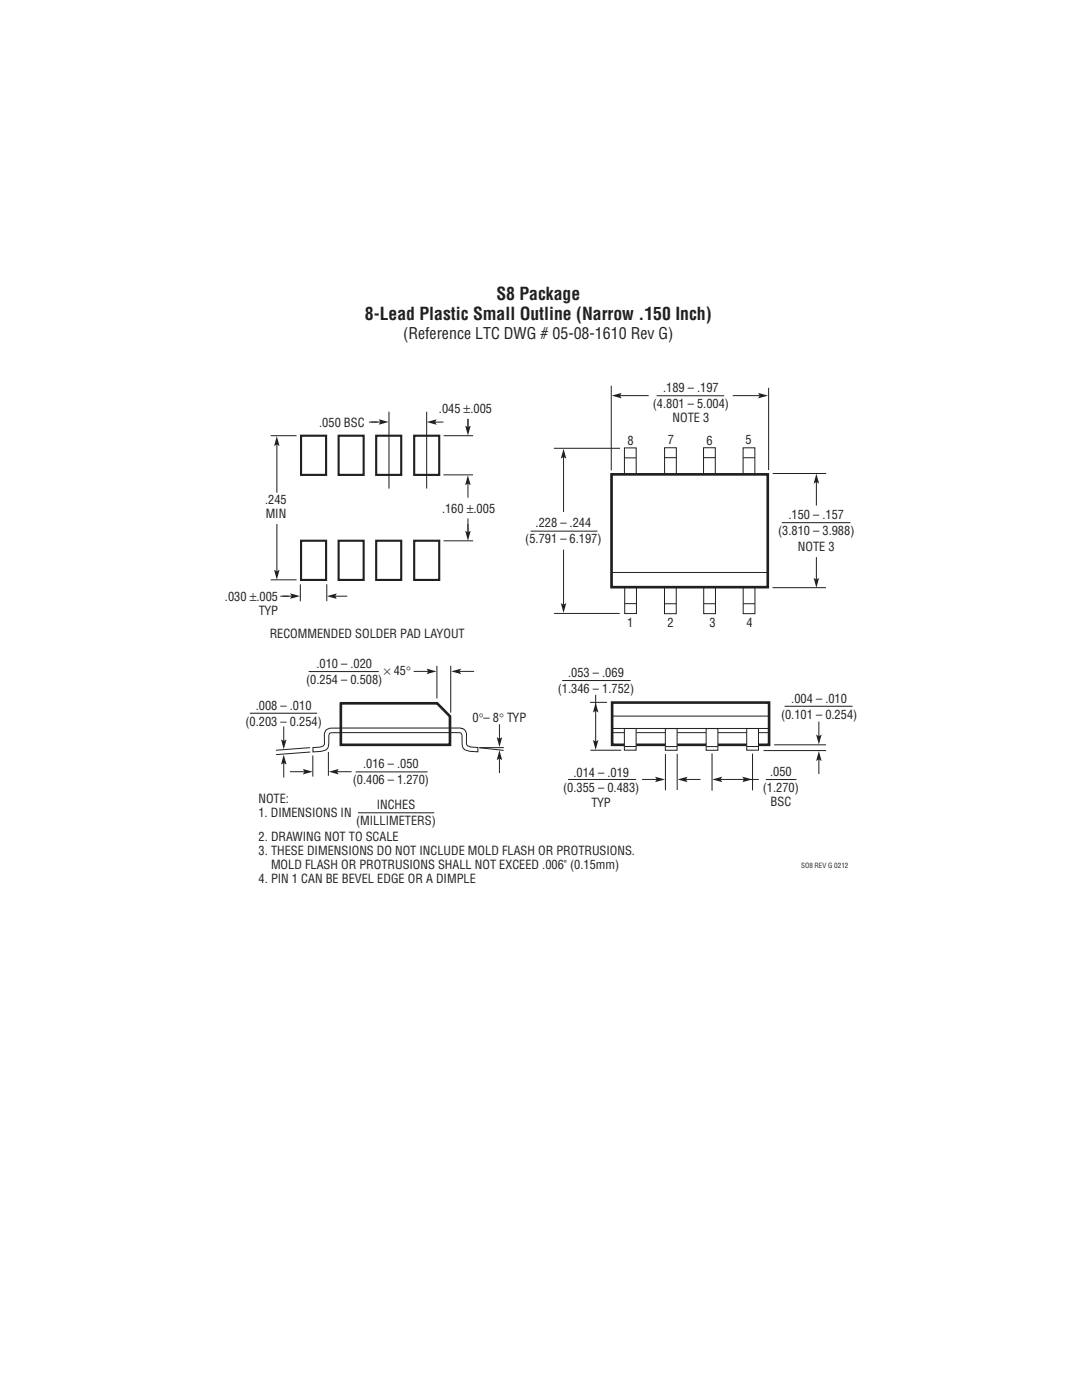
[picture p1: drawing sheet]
<svg xmlns="http://www.w3.org/2000/svg" width="216mm" height="279mm" viewBox="0 0 216 279" stroke-linecap="round" stroke-linejoin="round" font-family="sans-serif">
<!-- layer: Layer 1 -->
<path d="M68 140.4h19.2l2.6 2.6v5.6h-21.8zM122.1 140.2h31.4v8.4h-31.4z" fill="none" stroke="#231f20" stroke-width=".53"/>
<g fill="none" stroke="#231f20" stroke-width=".2">
<path d="M61.6 134h14M87.2 132.9v6.5M89.9 132.9v9.3M112.2 135.8h13.6M49.8 142.3h13.5M61.9 149.2l-6.8 .5M61.9 150.1l-6.8 .5M62.4 150.8v4.2M65.5 150.1v4.7M66.3 146.2h-.1a.5 .5 0 0 0-.6 .7M67.9 145.3h23.7a1.29 1.29 0 0 1 1.5 1.2v1.7a.95 .95 0 0 0 1.2 .9l1.1 .1v.8h-1.2a1.66 1.66 0 0 1-2-1.5v-1.9a.52 .52 0 0 0-.7-.4M68 145.3h-1.8a1.29 1.29 0 0 0-1.5 1.2v1.8a.95 .95 0 0 1-1.2 .8l-1.1 .1v.9l1.2-.1a1.66 1.66 0 0 0 2-1.5v-1.7"/>
<path d="M71 154.1h14.3M91.5 146.2h-25.2M95.6 149.2h4.9M95.7 149.2l4.8 .6M113.3 155.6h13.6M117.8 140.2h3.3M117.8 149.7h6.2M122.1 146.2h31.3M132.8 150.5v7.2M135.1 150.5v7.2M142.1 150.3v7.5M150.2 150.4v7.3"/>
<path d="M152.8 155.6h6.1M154.5 148.6h10.3M156.6 141h13.5"/>
</g>
<path d="M124.6 145.4h2.3v4.3h-2.3z" fill="#fff" stroke="#231f20" stroke-width=".2"/>
<path d="M122.1 142.9h31.3M124.6 149h2.3" fill="none" stroke="#231f20" stroke-width=".2"/>
<path d="M149 145.4h2.3v4.3h-2.3z" fill="#fff" stroke="#231f20" stroke-width=".2"/>
<path d="M149 149h2.3" fill="none" stroke="#231f20" stroke-width=".2"/>
<path d="M140.9 145.4h2.3v4.3h-2.3z" fill="#fff" stroke="#231f20" stroke-width=".2"/>
<path d="M140.9 149h2.3" fill="none" stroke="#231f20" stroke-width=".2"/>
<path d="M132.8 145.4h2.3v4.3h-2.3z" fill="#fff" stroke="#231f20" stroke-width=".2"/>
<path d="M82.5 134h3M122.1 145.4h31.3M132.8 149h2.3M152.4 149.8h12.4" fill="none" stroke="#231f20" stroke-width=".2"/>
<path d="M85.1 133.4l2 .6-2 .5 .3-.5z" fill="#231f20"/>
<path d="M91.6 134h3" fill="none" stroke="#231f20" stroke-width=".2"/>
<path d="M90 134l2-.6-.3 .6 .3 .5z" fill="#231f20"/>
<path d="M67.2 154h3" fill="none" stroke="#231f20" stroke-width=".2"/>
<path d="M65.6 154l2-.5-.3 .5 .3 .6z" fill="#231f20"/>
<path d="M57.8 154h3" fill="none" stroke="#231f20" stroke-width=".2"/>
<path d="M60.4 153.5l2 .5-2 .6 .3-.6z" fill="#231f20"/>
<path d="M56.6 152.2v3" fill="none" stroke="#231f20" stroke-width=".2"/>
<path d="M56.6 150.6l.6 2-.6-.3-.5 .3z" fill="#231f20"/>
<path d="M56.6 145v2.9" fill="none" stroke="#231f20" stroke-width=".2"/>
<path d="M56.1 147.6l.5 .3 .6-.3-.6 1.9z" fill="#231f20"/>
<path d="M99.7 151.3v3" fill="none" stroke="#231f20" stroke-width=".2"/>
<path d="M99.7 149.7l.5 2-.5-.3-.6 .3z" fill="#231f20"/>
<path d="M99.7 144.5v3" fill="none" stroke="#231f20" stroke-width=".2"/>
<path d="M99.1 147.1l.6 .3 .5-.3-.5 2z" fill="#231f20"/>
<path d="M118.9 138.7v9.8" fill="none" stroke="#231f20" stroke-width=".2"/>
<g fill="#231f20">
<path d="M118.9 140.2l.5 2-.5-.3-.6 .3z"/>
<path d="M118.3 147.7l.6 .3 .5-.3-.5 2z"/>
</g>
<path d="M128.1 155.6h3" fill="none" stroke="#231f20" stroke-width=".2"/>
<path d="M130.7 155l2 .6-2 .5 .3-.5z" fill="#231f20"/>
<path d="M136.8 155.6h3" fill="none" stroke="#231f20" stroke-width=".2"/>
<g fill="#231f20">
<path d="M135.2 155.6l2-.6-.3 .6 .3 .5z"/>
<path d="M148.1 155l2 .6-2 .5 .4-.5z"/>
</g>
<path d="M143.7 155.6h7.7" fill="none" stroke="#231f20" stroke-width=".2"/>
<path d="M142.1 155.6l2-.6-.3 .6 .3 .5z" fill="#231f20"/>
<path d="M163.4 151.5v3" fill="none" stroke="#231f20" stroke-width=".2"/>
<path d="M163.4 149.9l.5 2-.5-.3-.5 .3z" fill="#231f20"/>
<path d="M163.4 144v3" fill="none" stroke="#231f20" stroke-width=".2"/>
<path d="M162.9 146.6l.5 .3 .5-.3-.5 2z" fill="#231f20"/>
<path d="M122 114.3h31.2z" fill="#fff" stroke="#231f20" stroke-width=".2"/>
<path d="M122 94.7h31.2v22.5h-31.2z" fill="none" stroke="#231f20" stroke-width=".53"/>
<g fill="none" stroke="#231f20" stroke-width=".2">
<path d="M122 77v16.9M131 79h13.5M153.4 77.4v16.4M110.5 89.5h13.2M124.6 91.4h2.3M124.6 89.4h2.3v5.3h-2.3zM132.6 91.3h2.3M132.6 89.4h2.4v5.2h-2.4zM140.4 91.3h2.3M140.4 89.4h2.3v5.2h-2.3zM148.3 91.4h2.3M148.3 89.4h2.3v5.3h-2.3z"/>
<path d="M154.2 94.5h10.7M105.9 106h13.3M112.5 109.7v11M124.7 117.2h2.3v5.2h-2.3zM132.6 117.2h2.3v5.3h-2.3zM140.4 117.2h2.4v5.3h-2.4zM148.3 117.2h2.3v5.3h-2.3zM154.1 117.3h10.7M156 104.3h13.7M110.6 122.4h13M124.7 120.5h2.3M132.6 120.5h2.3"/>
<path d="M140.4 120.5h2.3M148.3 120.5h2.3"/>
</g>
<path d="M111.9 120.4l.5 .3 .6-.3-.6 1.9z" fill="#231f20"/>
<path d="M112.5 91.2v11" fill="none" stroke="#231f20" stroke-width=".2"/>
<path d="M112.4 89.5l.6 2-.6-.3-.5 .3z" fill="#231f20"/>
<path d="M162.9 111.2v4.5" fill="none" stroke="#231f20" stroke-width=".2"/>
<path d="M162.4 115.3l.5 .4 .5-.4-.5 2z" fill="#231f20"/>
<path d="M162.9 96.1v4.8" fill="none" stroke="#231f20" stroke-width=".2"/>
<path d="M162.9 94.5l.5 2-.5-.3-.5 .3z" fill="#231f20"/>
<path d="M146.2 79h5.4" fill="none" stroke="#231f20" stroke-width=".2"/>
<path d="M151.3 78.4l2 .6-2 .5 .3-.5z" fill="#231f20"/>
<path d="M123.7 79h5.7" fill="none" stroke="#231f20" stroke-width=".2"/>
<path d="M122 79l2-.6-.3 .6 .3 .5z" fill="#231f20"/>
<path d="M60.1 87h5v7.8h-5zM67.6 87h5v7.8h-5zM75.1 87h5v7.8h-5zM82.6 87h5v7.8h-5zM60.1 107.9h5v7.8h-5zM67.6 107.9h5v7.8h-5zM75.1 107.9h5v7.8h-5zM82.6 107.9h5v7.8h-5z" fill="none" stroke="#231f20" stroke-width=".42"/>
<path d="M54 87h5.2M54 115.7h5.2" fill="none" stroke="#231f20" stroke-width=".2"/>
<g fill="#231f20">
<path d="M54.7 113.7l.5 .3 .6-.3-.6 2z"/>
<path d="M55.2 87l.6 2-.6-.3-.5 .3z"/>
</g>
<path d="M55.2 88.4v9.9M88.5 94.8h5.9M55.2 104.6v9.5M88.5 107.9h5.9" fill="none" stroke="#231f20" stroke-width=".2"/>
<g fill="#231f20">
<path d="M92.8 105.9l.6 .3 .5-.3-.5 2z"/>
<path d="M93.4 94.8l.5 2-.5-.3-.6 .3z"/>
</g>
<path d="M88.5 87h5.9M93.4 96.2v3.1M93.4 103.5v2.8" fill="none" stroke="#231f20" stroke-width=".2"/>
<path d="M92.8 85l.6 .3 .5-.3-.5 1.9z" fill="#231f20"/>
<path d="M77.6 82.2v15.3M85.1 82.2v15.3M93.4 83.6v1.7" fill="none" stroke="#231f20" stroke-width=".2"/>
<g fill="#231f20">
<path d="M85.1 84.2l2-.5-.3 .5 .3 .6z"/>
<path d="M75.6 83.7l2 .5-2 .6 .3-.6z"/>
</g>
<path d="M74.1 84.2h2.1M75.3 84.2h-1.7M88.5 84.2h-1.7M59.9 116.6v3.4M65.2 116.6v3.4" fill="none" stroke="#231f20" stroke-width=".2"/>
<g fill="#231f20">
<path d="M65.2 119l2-.6-.3 .6 .3 .5z"/>
<path d="M57.9 118.4l2 .6-2 .5 .3-.5z"/>
</g>
<path d="M56.4 119h2.1M57.6 119h-1.7M69.3 119h-2.8M71.4 162.2h15.3" fill="none" stroke="#231f20" stroke-width=".2"/>
<g font-size="3.5" fill="#231f20">
<text x="99" y="59.9">S8 Package</text>
<text x="72.8" y="63.8">8-Lead Plastic Small Outline (Narrow .150 Inch)</text>
</g>
<text font-size="3.2" fill="#231f20" x="80.4" y="67.7">(Reference LTC DWG # 05-08-1610 Rev G)</text>
<g font-size="2.5" fill="#231f20">
<text x="87.6" y="82.4">.045 ±.005</text>
<text x="130.3" y="81.4">(4.801 – 5.004)</text>
<text x="132.3" y="78.3">.189 – .197</text>
<text x="63.7" y="85.2">.050 BSC</text>
<text x="125.2" y="88.7">8</text>
<text x="133.3" y="88.7">7</text>
<text x="134.2" y="84.3">NOTE 3</text>
<text x="141" y="88.8">6</text>
<text x="148.8" y="88.7">5</text>
<text x="52.9" y="100.6">.245</text>
<text x="53" y="103.4">MIN</text>
<text x="88.2" y="102.4">.160 ±.005</text>
<text x="106.9" y="105.3">.228 – .244</text>
<text x="155.3" y="106.8">(3.810 – 3.988)</text>
<text x="157.3" y="103.7">.150 – .157</text>
<text x="104.8" y="108.4">(5.791 – 6.197)</text>
<text x="159.2" y="110">NOTE 3</text>
<text x="44.9" y="119.9">.030 ±.005</text>
<text x="51.7" y="122.7">TYP</text>
<text x="125.2" y="125.1">1</text>
<text x="133.2" y="125.1">2</text>
<text x="141.6" y="125.1">3</text>
<text x="148.9" y="125.1">4</text>
<text x="53.8" y="127.3">RECOMMENDED SOLDER PAD LAYOUT</text>
<text x="61.1" y="136.5">(0.254 – 0.508)</text>
<text x="63.1" y="133.3">.010 – .020</text>
<text x="76.6" y="134.7">× 45°</text>
<text x="113.4" y="135.1">.053 – .069</text>
<text x="51.1" y="141.6">.008 – .010</text>
<text x="111.3" y="138.3">(1.346 – 1.752)</text>
<text x="155.8" y="143.4">(0.101 – 0.254)</text>
<text x="157.9" y="140.3">.004 – .010</text>
<text x="49" y="144.8">(0.203 – 0.254)</text>
<text x="94.3" y="144.1">0°– 8° TYP</text>
<text x="72.4" y="153.3">.016 – .050</text>
<text x="114.4" y="155">.014 – .019</text>
<text x="153.7" y="154.9">.050</text>
<text x="51.6" y="160.3">NOTE:</text>
<text x="70.4" y="156.5">(0.406 – 1.270)</text>
<text x="75.2" y="161.5">INCHES</text>
<text x="112.4" y="158.2">(0.355 – 0.483)</text>
<text x="118" y="161">TYP</text>
<text x="152.2" y="158">(1.270)</text>
<text x="153.8" y="160.9">BSC</text>
<text x="51.6" y="163.1">1. DIMENSIONS IN</text>
<text x="51.6" y="167.8">2. DRAWING NOT TO SCALE</text>
<text x="71.1" y="164.7">(MILLIMETERS)</text>
<text x="51.6" y="170.6">3. THESE DIMENSIONS DO NOT INCLUDE MOLD FLASH OR PROTRUSIONS.</text>
<text x="54.1" y="173.5">MOLD FLASH OR PROTRUSIONS SHALL NOT EXCEED .006&quot; (0.15mm)</text>
<text x="51.6" y="176.3">4. PIN 1 CAN BE BEVEL EDGE OR A DIMPLE</text>
</g>
<text font-size="1.4" fill="#231f20" x="159.8" y="173.3">SO8 REV G 0212</text>
</svg>
